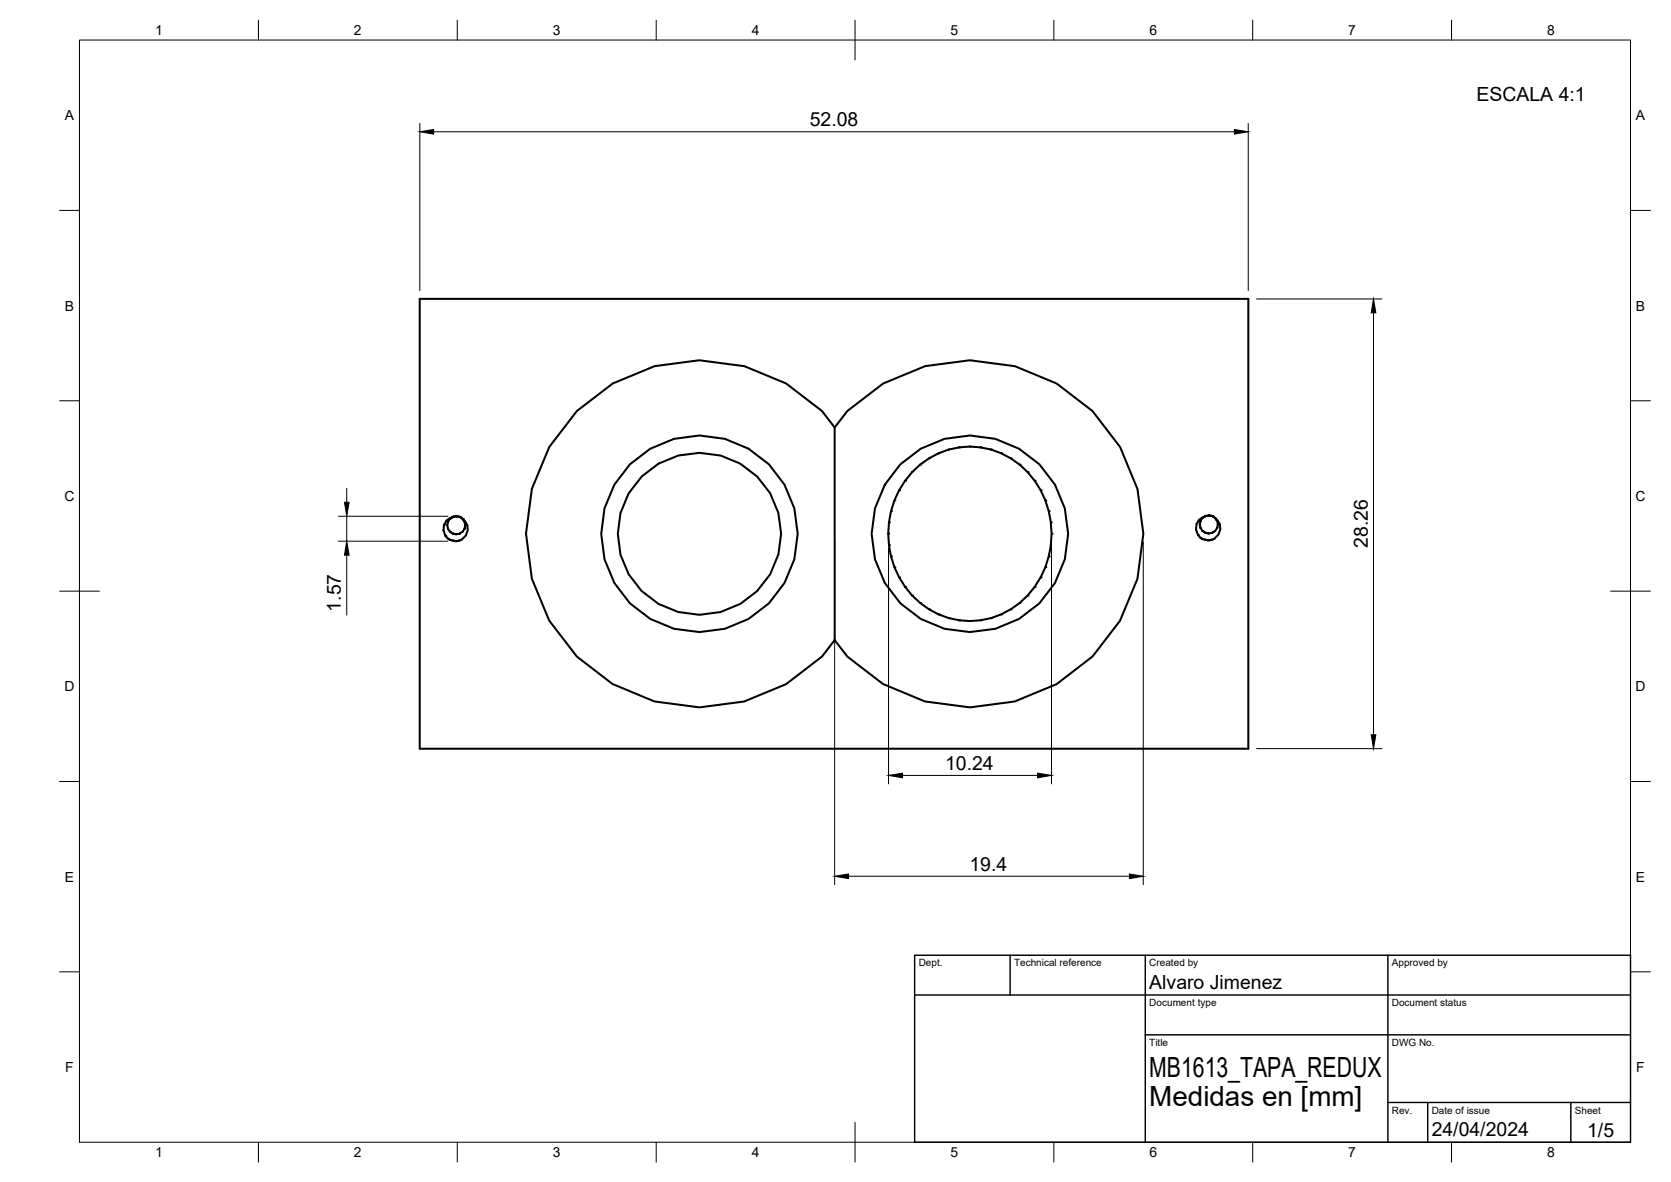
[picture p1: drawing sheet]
<svg xmlns="http://www.w3.org/2000/svg" width="420mm" height="297mm" viewBox="0 0 420 297" stroke-linecap="round" stroke-linejoin="round" font-family="sans-serif">
<!-- layer: Visible -->
<g fill="none" stroke="#000" stroke-width=".51">
<path d="M105.5 75.1h208.4v113.1h-208.4zM161.4 119.7a20.4 20.4 0 0 1 30.6 1.9 20.4 20.4 0 0 1-5.9 30.2 20.4 20.4 0 0 1-26.4-5.2 20.4 20.4 0 0 1 1.7-26.9zM209.9 107.4l-3.2-4.1-9-6.9-10.5-4.4-11.3-1.5-11.3 1.5-10.5 4.4-9.1 6.9-6.9 9-4.4 10.6-1.5 11.2 1.5 11.3 4.4 10.6 6.9 9 9.1 6.9 10.5 4.4 11.3 1.5 11.3-1.5 10.5-4.4 9-6.9 3.2-4.1M209.9 107.4l3.1-4.1 9.1-6.9 10.5-4.4 11.2-1.5 11.4 1.5 10.5 4.4 9 6.9 6.9 9 4.4 10.6 1.5 11.2-1.5 11.3-4.4 10.6-6.9 9-9 6.9-10.5 4.4-11.3 1.5-11.3-1.5-10.5-4.4-9-6.9-3.2-4.1M209.9 107.4v53.5M229.3 118.6a19.9 19.9 0 0 1 32.4 4.6 22.9 22.9 0 0 1-7.6 29.9 19.9 19.9 0 0 1-28-8 23.1 23.1 0 0 1 3.2-26.5zM238.5 113h.1M111.5 133.3a2.78 2.78 0 0 0 1.4 2.2l.2 .2M111.5 133.3h.1M112.5 132l.1 .8M112.5 131.9v.1M112.5 135.3l.6 .4"/>
<path d="M112.6 132.8l.5 .7M112.6 132.8l.1 .2M112.6 131.1l-.1 .8M112.6 131.1v.3M112.7 131.1h-.1M113.1 133.5v.1M113.1 133.6l.3 .2M113.1 135.7a3.2 3.2 0 0 0 2.4 .2M113.2 130.4l-.5 .7M113.2 133.6l.6 .5M113.2 130.4h-.1M113.2 130.3l.7-.4z"/>
<path d="M113.2 130.3v.1M113.5 135.8l1.2 .2M113.8 134.1l.9 .2M113.9 129.9l-.9 .4a2.78 2.78 0 0 0-1.5 3M114.1 129.8l-.2 .1M114.7 129.7l-.8 .2M114.8 129.7l-.2 .1M114.8 129.7l-.9 .2-.7 .5M114.8 129.7l.8 .2M114.8 129.7l.8 .2 .8 .5M115.3 129.8l.3 .1M115.5 135.9l-.6 .1"/>
<path d="M115.6 129.9l.8 .5M115.6 129.9h.1M115.7 134l-.1 .1M116.3 133.6l-.7 .5-.8 .2-1-.2M116.3 133.6h.1M116.4 130.4l.2 .4M116.4 130.4h.1M116.6 130.8l.4 .3a2.87 2.87 0 0 1 .2 3.4l-1 1.1-.7 .3M116.6 130.8l.2 .3M116.8 131v.1M116.8 132.9l-.5 .7M116.8 132.9h.1"/>
<path d="M116.8 131.1l.1 .1M116.9 131.2l.1 .8M116.9 132.6l-.1 .3M116.9 131.5l.1 .5M117 132l-.2 .9M300.7 133.1h.1M300.7 133.1a2.86 2.86 0 0 0 1.1 2M301.7 131.7l.1 .9M301.7 131.7v.1M301.7 131.8l.1 .6M301.8 135.1l.5 .4zM301.8 132.6l.5 .8"/>
<path d="M301.8 132.6h.1M301.9 130.9l-.2 .8M301.9 132.6v.1M301.9 130.9l-.1 .3M302.3 135.5a2.99 2.99 0 0 0 2.4 .1M302.3 133.4l.3 .2M302.4 133.4l.6 .5M302.8 135.6l1.1 .2M303 133.9l.9 .2 .9-.2M303 133.9l.9 .2M303.1 129.7l-.7 .4-.5 .8M303.1 129.7l-1 .5a3 3 0 0 0-1.3 2.5l-.1 .4"/>
<path d="M303.3 129.7h-.2M303.9 129.5l-.8 .2-.7 .4M304 129.5l.8 .2M304 129.5h-.2M304 129.5l.8 .2 .8 .5M304 129.5l-.9 .2M304.5 129.6l.3 .1M304.7 135.6l-.6 .2M304.8 129.7h.1M304.9 129.7l.7 .5M304.9 129.7h.1M305.1 133.7l-.3 .2"/>
<path d="M305.6 130.2h.1M305.6 130.2l.2 .3M305.8 130.5l.4 .3 .6 1M305.8 130.5l.3 .5M305.9 130.6l.1 .3M306 132.7l-.5 .7-.7 .5M306 130.9l.1 .1M306 132.7h.1M306.1 131l.1 .8M306.1 132.4l-.1 .2M306.2 131.8l-.2 .9M306.2 131.8h.1"/>
<path d="M306.8 131.9l.1 1.1M306.8 133.1a3.3 3.3 0 0 1-1.4 2.3l-.7 .2"/>
<circle cx="175.9" cy="134.2" r="24.7"/>
<circle cx="243.9" cy="134.1" r="24.7"/>
</g>
<g fill="#000">
<circle cx="231.4" cy="116.8" r=".25"/>
<circle cx="233.6" cy="115.2" r=".25"/>
<circle cx="236" cy="113.9" r=".25"/>
<circle cx="241.2" cy="112.4" r=".25"/>
<circle cx="243.9" cy="112.2" r=".25"/>
<circle cx="246.5" cy="112.4" r=".25"/>
<circle cx="249.2" cy="113" r=".25"/>
<circle cx="251.7" cy="113.9" r=".25"/>
<circle cx="254.1" cy="115.2" r=".25"/>
<circle cx="256.4" cy="116.8" r=".25"/>
<circle cx="258.4" cy="118.6" r=".25"/>
<circle cx="111.6" cy="131.9" r=".25"/>
<circle cx="112" cy="134.6" r=".25"/>
<circle cx="113.9" cy="129.9" r=".25"/>
<circle cx="114.8" cy="129.7" r=".25"/>
<circle cx="115.6" cy="129.9" r=".25"/>
<circle cx="116.4" cy="130.4" r=".25"/>
<circle cx="223.3" cy="134.1" r=".25"/>
<circle cx="223.5" cy="131.3" r=".25"/>
<circle cx="223.5" cy="137" r=".25"/>
<circle cx="224" cy="128.5" r=".25"/>
<circle cx="224" cy="139.8" r=".25"/>
<circle cx="224.9" cy="125.8" r=".25"/>
<circle cx="226.1" cy="123.2" r=".25"/>
<circle cx="227.6" cy="120.8" r=".25"/>
<circle cx="260.2" cy="120.8" r=".25"/>
<circle cx="261.7" cy="123.2" r=".25"/>
<circle cx="262.8" cy="125.8" r=".25"/>
<circle cx="263.7" cy="128.5" r=".25"/>
<circle cx="263.7" cy="139.8" r=".25"/>
<circle cx="264.2" cy="131.3" r=".25"/>
<circle cx="264.4" cy="134.1" r=".25"/>
<circle cx="301.2" cy="134.4" r=".25"/>
<circle cx="303.1" cy="129.7" r=".25"/>
<circle cx="304.9" cy="129.7" r=".25"/>
<circle cx="224.9" cy="142.5" r=".25"/>
<circle cx="226.1" cy="145.1" r=".25"/>
<circle cx="227.6" cy="147.5" r=".25"/>
<circle cx="229.3" cy="149.7" r=".25"/>
<circle cx="231.4" cy="151.5" r=".25"/>
<circle cx="233.6" cy="153.1" r=".25"/>
<circle cx="236" cy="154.4" r=".25"/>
<circle cx="238.5" cy="155.3" r=".25"/>
<circle cx="241.2" cy="155.9" r=".25"/>
<circle cx="246.5" cy="155.9" r=".25"/>
<circle cx="249.2" cy="155.3" r=".25"/>
<circle cx="251.7" cy="154.4" r=".25"/>
<circle cx="254.1" cy="153.1" r=".25"/>
<circle cx="256.4" cy="151.5" r=".25"/>
<circle cx="258.4" cy="149.7" r=".25"/>
<circle cx="260.2" cy="147.5" r=".25"/>
<circle cx="261.7" cy="145.1" r=".25"/>
<circle cx="262.8" cy="142.5" r=".25"/>
</g>
<!-- layer: BORDER -->
<g fill="none" stroke="#000" stroke-width=".25">
<path d="M20 10.1h390v276.9h-390zM65 5.1v5M115 5.1v5M165 5.1v5M215 5.1v10M265 5.1v5M315 5.1v5M365 5.1v5M15 52.9h5M410 52.9h5M15 100.7h5M410 100.7h5"/>
<path d="M15 148.6h10M405 148.6h10M15 196.4h5M410 196.4h5M15 244.2h5M410 244.2h5M65 287v5M115 287v5M165 287v5M215 282.1v9.9M265 287v5M315 287v5"/>
<path d="M365 287v5"/>
</g>
<!-- layer: TITLEBLOCK -->
<path d="M230 240.1h180v46.9h-180zM230 250h180M254 240.1v9.9M288 240.1v46.9M349 240.1v46.9M288 260.1h122M349 277.1h61M359 277.1v9.9M395 277.1v9.9" fill="none" stroke="#000" stroke-width=".36"/>
<!-- layer: FD_Dimensions -->
<g fill="none" stroke="#000" stroke-width=".25">
<path d="M105.6 31v42M109.1 33.1h201.3M313.9 31v42M316 75.1h31.5M345.4 78.6v106M85.1 129.7h27.5M85.1 136h27.5M87.2 122.7v3.5M87.2 129.7v6.3M87.2 139.5v15.1M209.9 136.2v86.1M223.4 137.7v59.3"/>
<path d="M264.4 136.2v60.8M287.5 136.2v86.1M226.9 194.9h34M316 188.1h31.5M213.4 220.2h70.6"/>
</g>
<path d="M105.6 33.1l3.5-.6v1.2zM310.4 32.5l3.5 .6-3.5 .6zM345.4 75.1l.5 3.5h-1.1zM86.6 126.2h1.2l-.6 3.5zM87.2 136l.6 3.5h-1.2zM223.4 194.9l3.5-.6v1.2zM260.9 194.3l3.5 .6-3.5 .6zM344.8 184.6h1.1l-.5 3.5zM209.9 220.2l3.5-.6v1.2zM284 219.6l3.5 .6-3.5 .6z" fill="#000" stroke="#000" stroke-width=".25"/>
<g font-size="7">
<text x="289" y="270.6">MB1613_TAPA_REDUX</text>
<text x="289" y="278.1">Medidas en [mm]</text>
</g>
<g font-size="4.9">
<text x="371.3" y="25.3">ESCALA 4:1</text>
<text x="203.6" y="31.7">52.08</text>
<text x="343.9" y="137.7" transform="rotate(-90 343.9 137.7)">28.26</text>
<text x="85.7" y="153.7" transform="rotate(-90 85.7 153.7)">1.57</text>
<text x="237.6" y="193.4">10.24</text>
<text x="243.8" y="218.8">19.4</text>
<text x="289" y="248.5">Alvaro Jimenez</text>
<text x="360" y="285.5">24/04/2024</text>
<text x="399.1" y="285.7">1/5</text>
</g>
<g font-size="3.5">
<text x="39" y="8.8">1</text>
<text x="89" y="8.8">2</text>
<text x="139" y="8.8">3</text>
<text x="189" y="8.8">4</text>
<text x="239" y="8.8">5</text>
<text x="289" y="8.8">6</text>
<text x="339" y="8.8">7</text>
<text x="389" y="8.8">8</text>
<text x="16.3" y="30.2">A</text>
<text x="411.3" y="30.2">A</text>
<text x="16.3" y="78">B</text>
<text x="411.3" y="78">B</text>
<text x="16.2" y="125.9">C</text>
<text x="411.2" y="125.9">C</text>
<text x="16.2" y="173.7">D</text>
<text x="411.2" y="173.7">D</text>
<text x="16.3" y="221.6">E</text>
<text x="411.3" y="221.6">E</text>
<text x="16.4" y="269.4">F</text>
<text x="411.4" y="269.4">F</text>
<text x="39" y="290.8">1</text>
<text x="89" y="290.8">2</text>
<text x="139" y="290.8">3</text>
<text x="189" y="290.8">4</text>
<text x="239" y="290.8">5</text>
<text x="289" y="290.8">6</text>
<text x="339" y="290.8">7</text>
<text x="389" y="290.8">8</text>
</g>
<g font-size="2.5">
<text x="231" y="242.9">Dept.</text>
<text x="255" y="242.9">Technical reference</text>
<text x="289" y="242.9">Created by</text>
<text x="350" y="242.9">Approved by</text>
<text x="289" y="252.8">Document type</text>
<text x="350" y="252.8">Document status</text>
<text x="289" y="262.9">Title</text>
<text x="350" y="262.9">DWG No.</text>
<text x="350" y="279.9">Rev.</text>
<text x="360" y="279.9">Date of issue</text>
<text x="396" y="279.9">Sheet</text>
</g>
</svg>
